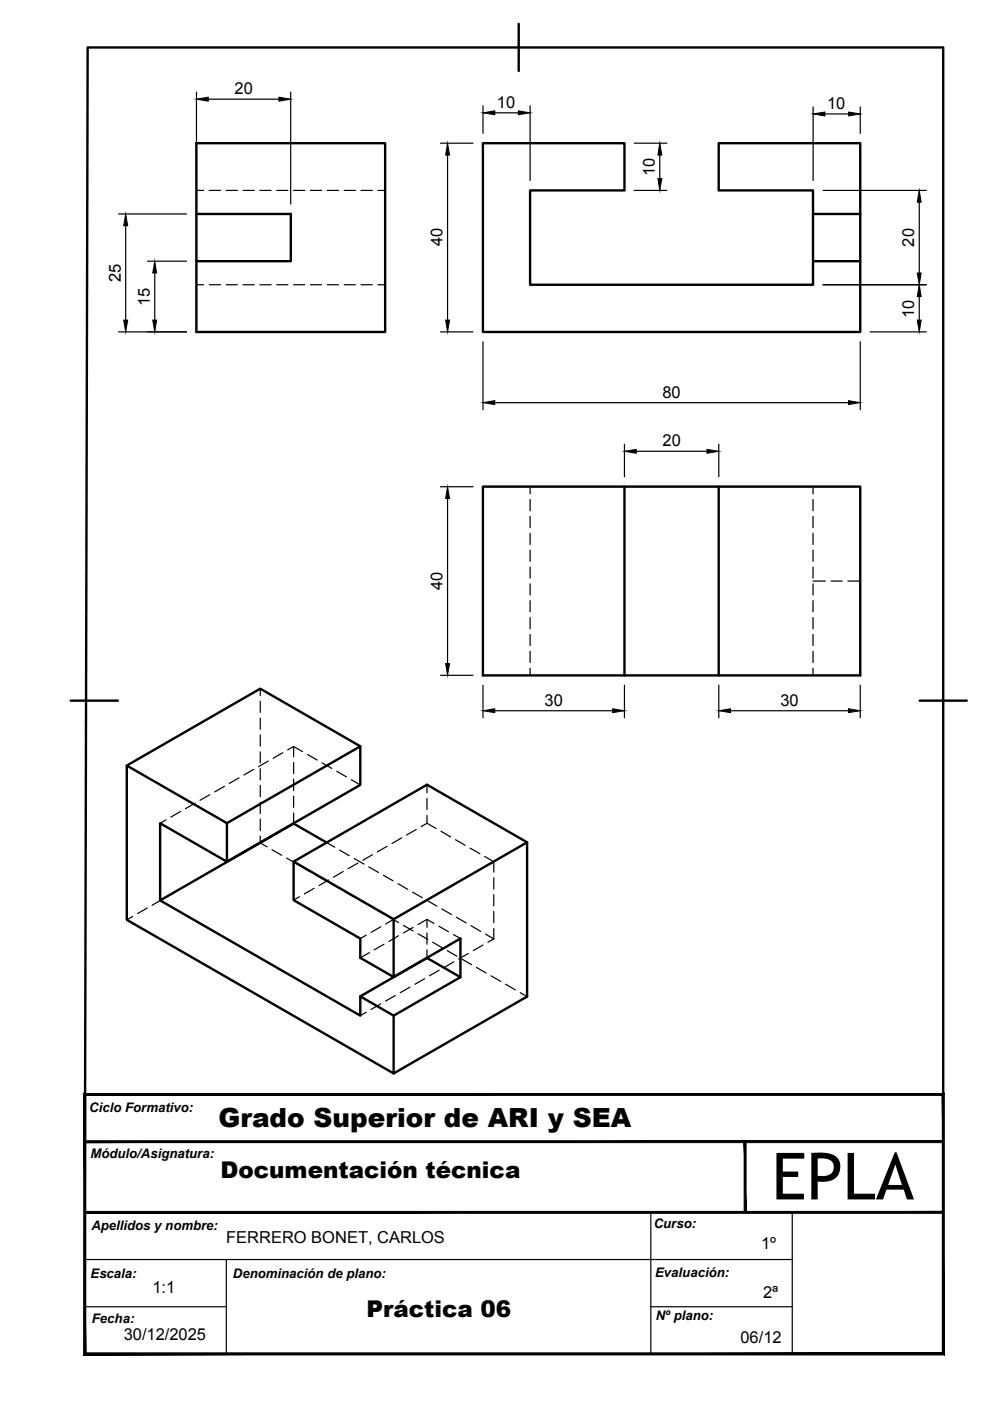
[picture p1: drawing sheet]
<svg xmlns="http://www.w3.org/2000/svg" width="210mm" height="297mm" viewBox="0 0 210 297" stroke-linecap="round" stroke-linejoin="round" font-family="sans-serif">
<!-- layer: Visible -->
<g fill="none" stroke="#000" stroke-width=".51">
<path d="M41.6 30.4h40.1v40h-40.1zM152.4 30.4h30v25h-10v-15h-20zM41.6 45.4h20.1v10h-20.1M172.4 55.4v5h-60v-20h20v-10h-30v40h80v-15M172.4 45.4h10M132.4 103.2h-30v40h80v-40h-30M76.4 158.2l-21.2-12.2-28.3 16.3M132.4 143.2v-40h20v40M48.1 174.5l28.3-16.3v8.2l-28.3 16.3M62.3 174.6l6.9 4M62.3 174.6l-28.3 16.3M62.3 174.5v.1"/>
<path d="M111.8 178.6l-28.3 16.3M62.3 182.7l21.2 12.2v12.2l-7.1-4v-4.1l-14.1-8.2zM62.3 182.7l28.2-16.3 21.3 12.2v32.7l-28.3 16.3M76.4 211.3l14.1-8.2 7.1 4.1-14.1 8.1zM76.4 211.3v4l-42.4-24.4v-16.4l14.1 8.2v-8.2l-21.2-12.2v32.7l56.6 32.6v-12.3M83.5 207.1l14.1-8.1v8.2M90.5 203.1h.1"/>
</g>
<!-- layer: Hidden -->
<g fill="none" stroke="#000" stroke-width=".25">
<path d="M41.6 40.4h1.6M44.4 40.4h2.4M47.9 40.4h2.4M51.5 40.4h2.4M55.1 40.4h2.4M58.7 40.4h2.3M62.3 40.4h2.3M65.8 40.4h2.4M69.4 40.4h2.4M73 40.4h2.4M76.5 40.4h2.4M80.1 40.4h1.6"/>
<path d="M41.6 60.4h1.6M44.4 60.4h2.4M47.9 60.4h2.4M51.5 60.4h2.4M55.1 60.4h2.4M58.7 60.4h2.3M62.3 60.4h2.3M65.8 60.4h2.4M69.4 60.4h2.4M73 60.4h2.4M76.5 60.4h2.4M80.1 60.4h1.6"/>
<path d="M112.4 103.2v1.5M112.4 105.9v2.4M112.4 109.5v2.4M112.4 113.1v2.4M112.4 116.6v2.4M172.4 103.2v1.5M172.4 105.9v2.4M172.4 109.5v2.4M172.4 113.1v2.4M172.4 116.6v2.4M112.4 120.2v2.4M112.4 123.8v2.4"/>
<path d="M112.4 127.3v2.4M112.4 130.9v2.4M112.4 134.5v2.4M112.4 138.1v2.4M172.4 123.2h2.6M172.4 120.2v2.4M172.4 123.8v2.4M172.4 127.3v2.4M172.4 130.9v2.4M172.4 134.5v2.4M172.4 138.1v2.4M176.2 123.2h2.4"/>
<path d="M179.8 123.2h2.6M55.2 146v1.5M55.2 148.7v2.4M55.2 152.2v2.4M55.2 155.8v2.4M55.2 159.4v2.4M60 159.6l-2.1 1.2M61 159l1.3-.7v2.2M62.3 158.3l1.9 1.1M65.2 160l2 1.1M112.4 141.7v1.5M172.4 141.7v1.5"/>
<path d="M35.2 173.8l-1.2 .7M38.3 172l-2.1 1.2M41.4 170.3l-2.1 1.2M44.5 168.5l-2.1 1.2M47.6 166.7l-2.1 1.2M50.7 164.9l-2.1 1.2M53.8 163.1l-2.1 1.2M55.2 178.7l-1.3 .7M55.2 163v2.3M55.2 166.5v2.4M55.2 170.1v2.4M55.2 173.7v2.4"/>
<path d="M55.2 177.3v1.4M55.2 178.7l1.4 .9M56.9 161.4l-2.1 1.1M62.3 161.7v2.3M62.3 165.2v2.4M62.3 168.8v2.4M62.3 172.4v2.1M68.3 161.7l2.1 1.2M69.2 178.6l1.8 1M71.4 163.5l2 1.2M74.5 165.3l1.9 1.1M82.1 179.4l-2.1 1.2"/>
<path d="M85.2 177.6l-2.1 1.2M88.3 175.9l-2.1 1.1M90.5 172.9v1.6l-1.2 .8M90.5 166.4v1.7M90.5 169.3v2.3M90.5 174.5l2 1.1M93.5 176.2l2 1.2M96.6 178l2 1.2M99.7 179.8l2 1.2M28.1 194.3l-1.2 .7M31.2 192.5l-2 1.2M34.3 190.7l-2 1.2"/>
<path d="M37.4 188.9l-2.1 1.2M40.5 187.2l-2.1 1.1M43.6 185.4l-2 1.2M46.7 183.6l-2.1 1.2M49.8 181.8l-2.1 1.2M52.9 180l-2.1 1.2M57.7 180.2l2 1.1M60.8 181.9l2 1.2M63.5 190.1l-1.2 .7M63.9 183.7l2 1.2M66.6 188.3l-2.1 1.2M67 185.5l2 1.2"/>
<path d="M69.7 186.6l-2.1 1.2M70 187.3l2.1 1.2M72 180.2l2.1 1.2M72.8 184.8l-2.1 1.2M73.2 189.1l2 1.2M75.1 182l2.1 1.2M75.9 183l-2.1 1.2M76.2 190.8l2.1 1.2M77.6 198.3l-1.2 .7M78.2 183.8l2.1 1.2M79 181.2l-2.1 1.2M79.3 192.6l2.1 1.2"/>
<path d="M80.7 196.5l-2 1.2M81.3 185.6l2.1 1.2M82.4 194.4l2.1 1.2M83.8 194.7l-2 1.2M84.4 187.4l2 1.2M84.5 198.4l-2.1 1.2M85.5 196.2l2.1 1.2M86.9 192.9l-2 1.2M87.5 189.2l2 1.1M87.6 196.6l-2.1 1.2M88.6 198l2.1 1.2M90 191.1l-2 1.2"/>
<path d="M90.5 194.9l-1.9 1.1M90.5 194.9l1.5 .9M90.5 194.9v1.7M90.5 197.8v2.4M90.6 190.9l2 1.2M91.7 199.8l2.1 1.2M93 196.4l2.1 1.2M93.1 189.4l-2 1.1M93.7 192.7l2 1.2M96.1 198.1l1.5 .9M96.2 187.6l-2.1 1.2M96.8 194.5l2 1.2"/>
<path d="M99.3 185.8l-2.1 1.2M99.9 196.3l2 1.2M102.4 184l-2 1.2M102.8 181.6l1.9 1.1M103 198.1l1.7 1M104.7 182.7l-1.3 .7M104.7 182.7v2.2M104.7 186.1v2.4M104.7 189.7v2.4M104.7 193.3v2.3M104.7 196.8v2.3M104.7 199.1l-1.3 .7"/>
<path d="M77.6 214.6l-1.2 .7M78.3 202l-1.9 1.1M80.7 212.8l-2 1.2M81.4 200.2l-2.1 1.2M83.8 211.1l-2 1.1M86.9 209.3l-2 1.2M90 207.5l-2 1.2M90.5 201.4v1.7M93.1 205.7l-2 1.2M94.8 201.6l2.1 1.1M96.2 203.9l-2.1 1.2M97.9 203.3l2.1 1.2"/>
<path d="M99.3 202.1l-2.1 1.2M101 205.1l2.1 1.2M102.4 200.4l-2 1.2M104.1 206.9l2.1 1.2M107.2 208.7l2.1 1.2M110.3 210.5l1.5 .8"/>
</g>
<path d="M138 257.1v29.9M168 257.1v29.9M18 277.1h30M18 267h150M48 267v20M138 277.1h30" fill="none" stroke="#000" stroke-width=".25"/>
<g fill="#000" stroke="#000" stroke-width=".21">
<path d="M17.8 231.8l.4 .4 182-.4zM18.2 232.2l182-.4-.4 .4zM200.2 231.8l-.4 .4 .4 55.1zM199.8 232.2l.4 55.1-.4-.4zM17.8 287.3h182.4l-.4-.4zM17.8 287.3l.4-.4h181.6zM17.8 231.8v55.5l.4-.4zM17.8 231.8l.4 .4v54.7z"/>
<path d="M157.8 242l.4 15.1v-15.1zM157.8 242l.4 15.1h-.4z"/>
<path d="M18 257.2h182v-.4zM18 256.8h182l-182 .4z"/>
<path d="M18 242.3h182v-.4zM18 241.9h182l-182 .4z"/>
</g>
<!-- layer: BORDER -->
<path d="M110 5.1v10M15 148.6h10M195 148.6h10M17.9 287l.7-276.9h181.4v276.9h-181.4" fill="none" stroke="#000" stroke-width=".51"/>
<!-- layer: FD_Dimensions -->
<g fill="none" stroke="#000" stroke-width=".25">
<path d="M41.7 19.5v18.8M61.6 19.5v23.8M44.2 21h14.9M93.4 30.4h6.9M94.9 32.9v35M102.4 22.4v5.9M104.9 23.9h5M112.4 22.4v15.9M134.5 30.4h6.9M139.9 32.9v5M172.4 22.7v15.6M174.9 24.2h5"/>
<path d="M182.4 22.7v5.6M25.1 45.4h14.4M26.6 47.9v20M31.3 55.4h8.2M32.8 57.9v10M134.5 40.4h6.9M174.5 40.4h21.9M194.9 42.9v15M25.1 70.4h14.4M93.4 70.4h6.9M102.4 72.5v14.4M174.5 60.4h21.9"/>
<path d="M182.4 72.5v14.4M184.5 70.4h11.9M194.9 62.9v5M104.9 85.4h75M132.4 94.2v6.9M134.9 95.7h15M152.4 94.2v6.9M93.4 103.2h6.9M94.9 105.7v35M93.4 143.2h6.9M102.4 145.3v6.9M104.9 150.7h25"/>
<path d="M132.4 145.3v6.9M152.4 145.3v6.9M154.9 150.7h25M182.4 145.3v6.9"/>
</g>
<g fill="#000" stroke="#000" stroke-width=".21">
<path d="M41.7 21l2.5-.4v.8zM59.1 20.6l2.5 .4-2.5 .4zM94.9 30.4l.4 2.5h-.8zM102.4 23.9l2.5-.4v.8zM109.9 23.5l2.5 .4-2.5 .4zM139.9 30.4l.4 2.5h-.8zM139.5 37.9h.8l-.4 2.5zM172.4 24.2l2.5-.4v.8zM179.9 23.8l2.5 .4-2.5 .4zM26.6 45.4l.5 2.5h-.9zM32.8 55.4l.4 2.5h-.8zM194.5 57.9h.8l-.4 2.5z"/>
<path d="M194.9 40.4l.4 2.5h-.8zM26.2 67.9h.9l-.5 2.5zM32.4 67.9h.8l-.4 2.5zM94.5 67.9h.8l-.4 2.5zM194.5 67.9h.8l-.4 2.5zM194.9 60.4l.4 2.5h-.8zM102.4 85.4l2.5-.5v.9zM132.4 95.7l2.5-.4v.8zM149.9 95.3l2.5 .4-2.5 .4zM179.9 84.9l2.5 .5-2.5 .4zM94.9 103.2l.4 2.5h-.8zM94.5 140.7h.8l-.4 2.5z"/>
<path d="M102.4 150.7l2.5-.4v.8zM129.9 150.3l2.5 .4-2.5 .4zM152.4 150.7l2.5-.4v.8zM179.9 150.3l2.5 .4-2.5 .4z"/>
</g>
<text font-size="13.8" x="163.6" y="254.3">EPLA</text>
<text font-size="5.6" x="46.3" y="238.9">Grado Superior de ARI y SEA</text>
<g font-size="4.9">
<text x="46.8" y="249.8">Documentación técnica</text>
<text x="77.7" y="279.3">Práctica 06</text>
</g>
<g font-size="3.5">
<text x="49.7" y="20">20</text>
<text x="105.3" y="22.9">10</text>
<text x="175.3" y="23.1">10</text>
<text x="138.9" y="37.4" transform="rotate(-90 138.9 37.4)">10</text>
<text x="93.9" y="52.2" transform="rotate(-90 93.9 52.2)">40</text>
<text x="193.8" y="52.3" transform="rotate(-90 193.8 52.3)">20</text>
<text x="25.6" y="59.8" transform="rotate(-90 25.6 59.8)">25</text>
<text x="31.7" y="64.9" transform="rotate(-90 31.7 64.9)">15</text>
<text x="193.8" y="67.4" transform="rotate(-90 193.8 67.4)">10</text>
<text x="140.5" y="84.3">80</text>
<text x="140.5" y="94.6">20</text>
<text x="93.9" y="125.1" transform="rotate(-90 93.9 125.1)">40</text>
<text x="115.5" y="149.6">30</text>
<text x="165.5" y="149.6">30</text>
<text x="48" y="263.6">FERRERO BONET, CARLOS</text>
<text x="161.4" y="264.8">1º</text>
<text x="32.3" y="274.2">1:1</text>
<text x="161.8" y="275.2">2ª</text>
<text x="26.2" y="284.1">30/12/2025</text>
<text x="157" y="284.8">06/12</text>
</g>
<g font-size="2.8">
<text x="18.9" y="235.7">Ciclo Formativo:</text>
<text x="19.2" y="245.5">Módulo/Asignatura:</text>
<text x="19.4" y="260.7">Apellidos y nombre:</text>
<text x="138.6" y="260.4">Curso:</text>
<text x="19.2" y="270.9">Escala:</text>
<text x="49.4" y="270.9">Denominación de plano:</text>
<text x="138.9" y="270.7">Evaluación:</text>
<text x="19.5" y="280.6">Fecha:</text>
<text x="139" y="279.9">Nº plano:</text>
</g>
</svg>
